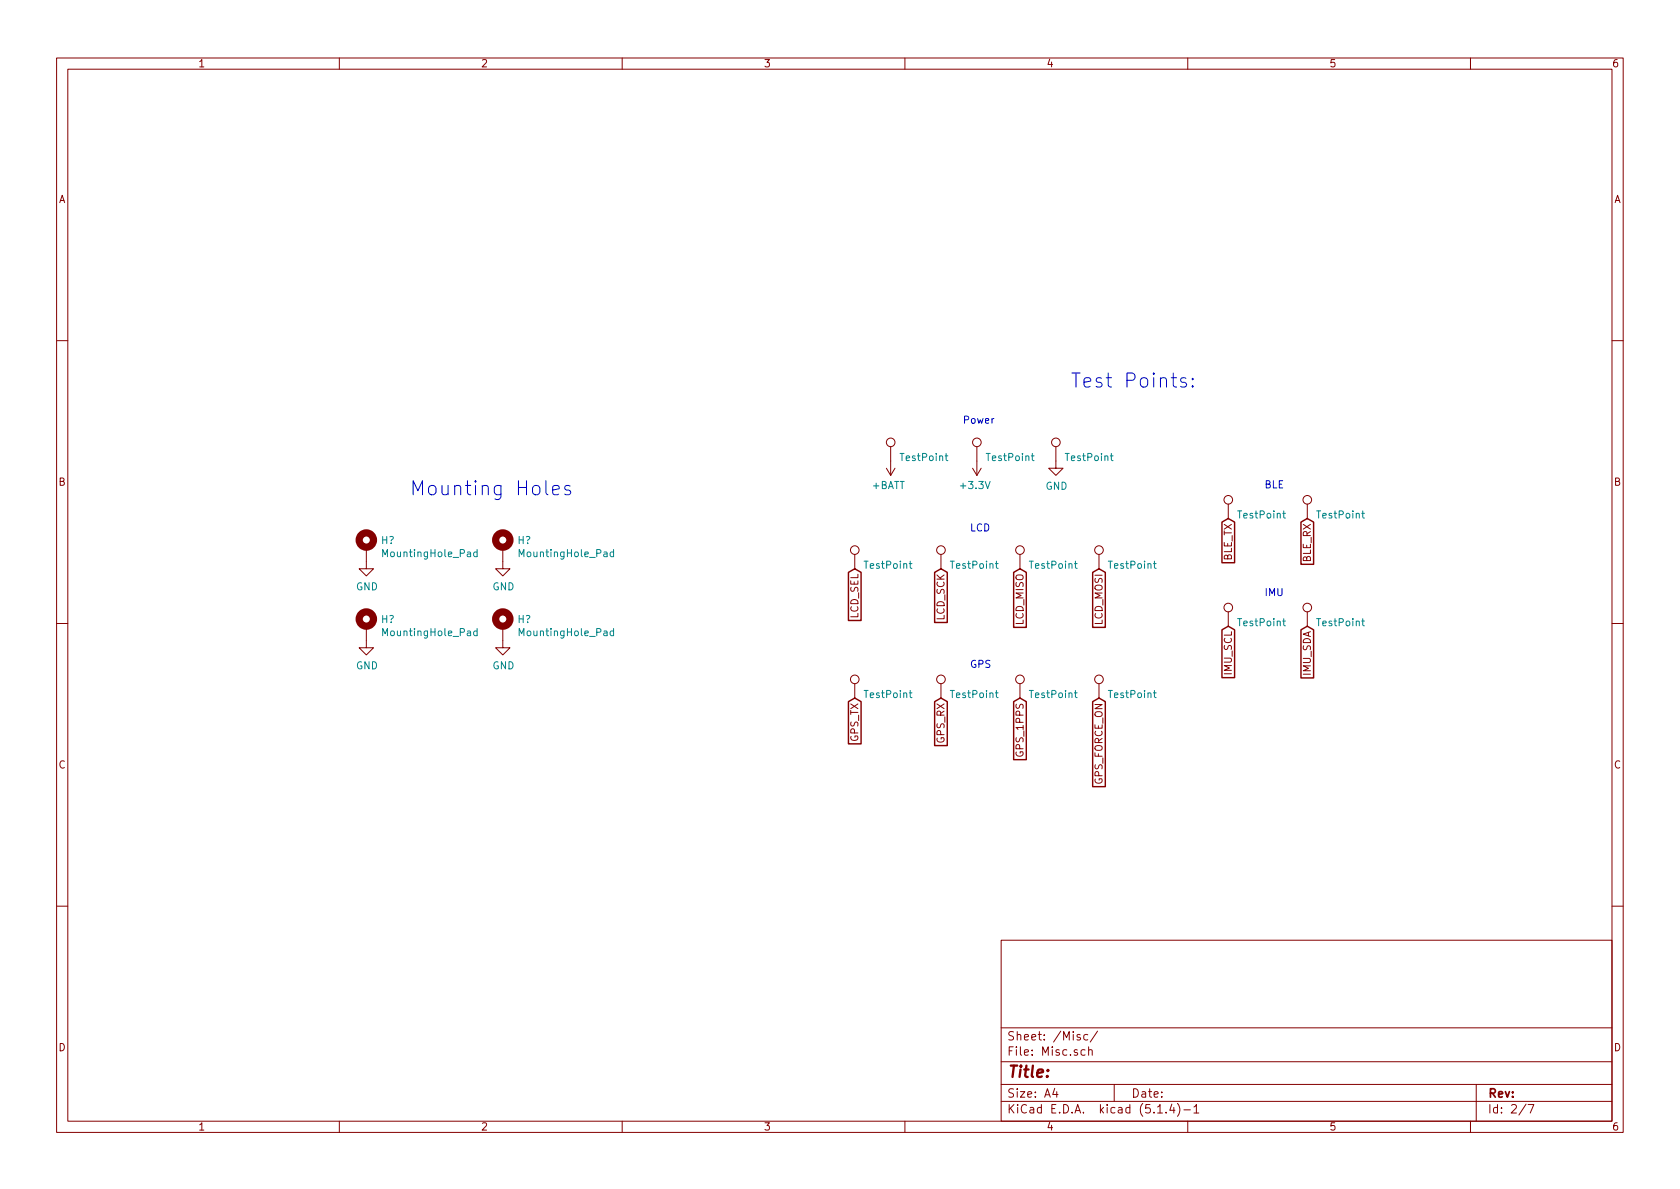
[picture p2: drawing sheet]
<svg xmlns="http://www.w3.org/2000/svg" width="297mm" height="210mm" viewBox="0 0 297 210" stroke-linecap="round" stroke-linejoin="round" font-family="sans-serif">
<g fill="none" stroke="#840000" stroke-width=".18">
<path d="M10 10.3h277v189.9h-277zM12 12.2h273v186.1h-273zM60 10.3v1.9M110 10.3v1.9M160 10.3v1.9M210 10.3v1.9M260 10.3v1.9M10 60.2h2M157.5 79v5.1M172.7 79v5.1M186.7 79v3.8h1.3l-1.3 1.3-1.3-1.3h1.3M285 60.2h2"/>
<path d="M64.8 96.8v3.8h1.2l-1.2 1.2-1.3-1.2h1.3M88.9 96.8v3.8h1.3l-1.3 1.2-1.3-1.2h1.3M151.1 98v2.6M156.7 82.8l.8 1.3M158.2 82.8l-.7 1.3M166.4 98v2.6M172 82.8l.7 1.3M173.5 82.8l-.8 1.3M180.3 98v2.6M194.3 98v2.6M217.2 89.1v2.6M231.1 89.1v2.6"/>
<path d="M10 110.3h2M64.8 110.7v3.8h1.2l-1.2 1.3-1.3-1.3h1.3M88.9 110.7v3.8h1.3l-1.3 1.3-1.3-1.3h1.3M217.2 108.2v2.5M231.1 108.2v2.5M285 110.3h2M151.1 120.9v2.5M166.4 120.9v2.5M180.3 120.9v2.5M194.3 120.9v2.5M10 160.2h2M177 166.3h108v32h-108z"/>
<path d="M285 160.2h2M60 198.3v1.9M110 198.3v1.9M160 198.3v1.9M177 194.8h108M177 191.8h108M177 187.8h108M177 181.8h108M186.5 192.5l-.4 1h1M186.8 193v1M191 183l-.4-.1-.2 .2 .1 .3 .5 .1v.3h-.6M191.8 185.7l-.4-.1-.3 .3 .1 .6 .2 .1 .4-.1"/>
<path d="M192.3 183l-.4-.1-.3 .3 .1 .6 .2 .1 .4-.1M192.5 185.7l.2-.1 .4 .1v.9M192.5 185.1v1.5M194.1 182.3l-1.3 2M197 191.8v3M204.7 196.8h.8M206.2 196.7v.1M207.2 195.2l-.4 1.1h.9M207.5 195.8v1M208.2 195.1a1.71 1.71 0 0 1 0 2.3M209.3 196.3h1.2M210 198.3v1.9"/>
<path d="M211.1 195.8l.4-.5v1.5M211.1 196.8h.9M260 198.3v1.9M261 191.8v6.5M269.8 195.2l-1.2 2M270.2 195.3h1l-.6 1.5"/>
<circle cx="157.5" cy="78.2" r=".76"/>
<circle cx="172.7" cy="78.2" r=".76"/>
<circle cx="186.7" cy="78.2" r=".76"/>
<circle cx="151.1" cy="97.3" r=".76"/>
<circle cx="166.4" cy="97.3" r=".76"/>
<circle cx="180.3" cy="97.3" r=".76"/>
<circle cx="194.3" cy="97.3" r=".76"/>
<circle cx="217.2" cy="88.4" r=".76"/>
<circle cx="231.1" cy="88.4" r=".76"/>
<circle cx="217.2" cy="107.4" r=".76"/>
<circle cx="231.1" cy="107.4" r=".76"/>
<circle cx="151.1" cy="120.1" r=".76"/>
<circle cx="166.4" cy="120.1" r=".76"/>
<circle cx="180.3" cy="120.1" r=".76"/>
<circle cx="194.3" cy="120.1" r=".76"/>
</g>
<g fill="none" stroke="#840000" stroke-width="1.3">
<circle cx="64.8" cy="95.5" r="1.27"/>
<circle cx="88.9" cy="95.5" r="1.27"/>
<circle cx="64.8" cy="109.5" r="1.27"/>
<circle cx="88.9" cy="109.5" r="1.27"/>
</g>
<g fill="none" stroke="#008484" stroke-width=".18">
<path d="M84.4 97.7l-.4-.1-.3 .2 .2 .6h.5M84.4 97.2v1.2M108.5 97.7l-.4-.1-.2 .2 .1 .6h.5M108.5 97.2v1.2M160.8 99.7h.4M160.9 99.2v1.1l.3 .2M167.1 80.6h.5M167.3 80.2v1.1l.3 .2M176 99.7h.5M176.2 99.2v1.1l.3 .2M182.3 80.6h.5M182.5 80.2v1.1l.3 .2"/>
<path d="M190 99.7h.4M190.1 99.2v1.1l.3 .2M196.3 80.6h.5M196.5 80.2v1.1l.3 .2M203.9 99.7h.5M204.1 99.2v1.1l.3 .2M226.8 90.8h.5M227 90.3v1.1l.3 .2M240.8 90.8h.4M240.9 90.3v1.1l.3 .2M84.4 111.6h-.4l-.3 .2 .2 .6h.5M84.4 111.1v1.3"/>
<path d="M108.5 111.6h-.4l-.2 .2 .1 .6h.5M108.5 111.1v1.3M226.8 109.8h.5M227 109.4v1.1l.3 .2M240.8 109.8h.4M240.9 109.4v1.1l.3 .2M160.8 122.5h.4M160.9 122.1v1.1l.3 .2M176 122.5h.5M176.2 122.1v1.1l.3 .2M190 122.5h.4M190.1 122.1v1.1l.3 .2"/>
<path d="M203.9 122.5h.5M204.1 122.1v1.1l.3 .2"/>
</g>
<path d="M216.1 92.3l1.1-.6 1.1 .6v7.2h-2.2zM230 92.3l1.1-.6 1.2 .6v7.5h-2.3zM150 101.2l1.1-.6 1.1 .6v8.5h-2.2zM165.3 101.2l1.1-.6 1.1 .6v8.9h-2.2zM179.2 101.2l1.1-.6 1.2 .6v9.7h-2.3zM193.2 101.2l1.1-.6 1.1 .6v9.7h-2.2zM216.1 111.4l1.1-.7 1.1 .7v8.4h-2.2zM230 111.4l1.1-.7 1.2 .7v8.5h-2.3zM150 124.1l1.1-.7 1.1 .7v7.4h-2.2zM165.3 124.1l1.1-.7 1.1 .7v7.7h-2.2zM179.2 124.1l1.1-.7 1.2 .7v10.2h-2.3zM193.2 124.1l1.1-.7 1.1 .7v15h-2.2z" fill="none" stroke="#840000" stroke-width=".25"/>
<path d="M209.7 66.9l-.6-.1-.2 .1-.2 .3 .2 .3 .8 .2 .1 .3-.1 .3-.3 .1-.7-.1M210.9 68.2l.1 .1-.1 .1-.2-.1 .2-.1v.2M210.9 66.9l.1 .1-.1 .2-.2-.2 .2-.1v.3M97.7 86.7l1.2-.3-.1-.5-.7-.1-.3 .1-.1 .3 .1 1.2 .3 .1 .7-.1M100.8 85.9l-.6-.1-.3 .1-.1 .3 .1 .4 .9 .2 .1 .2-.1 .4-.2 .1-.8-.1" fill="none" stroke="#0000c2" stroke-width=".18"/>
<g font-size="3.5" fill="#0000c2">
<text x="189.2" y="68.6">Test Points:</text>
<text x="72.4" y="87.6">Mounting Holes</text>
</g>
<text font-size="2.8" fill="#840000" x="178" y="190.5">Title:</text>
<g font-size="2.1" fill="#840000">
<text x="178" y="184">Sheet: /Misc/</text>
<text x="178" y="186.7">File: Misc.sch</text>
<text x="178" y="196.9">KiCad E.D.A. kicad (5.1.4)-1</text>
<text x="178" y="194.1">Size: A4</text>
<text x="200" y="194.1">Date:</text>
<text x="263" y="194.1">Rev:</text>
<text x="263" y="196.9">Id: 2/7</text>
</g>
<g font-size="1.8" fill="#840000">
<text x="35" y="11.9">1</text>
<text x="85" y="11.9">2</text>
<text x="135" y="11.9">3</text>
<text x="185" y="11.9">4</text>
<text x="235" y="11.9">5</text>
<text x="285" y="11.9">6</text>
<text x="10.4" y="35.9">A</text>
<text x="285.4" y="35.9">A</text>
<text x="10.4" y="85.9">B</text>
<text x="285.4" y="85.9">B</text>
<text x="217.8" y="99.3" transform="rotate(-90 217.8 99.3)">BLE_TX</text>
<text x="231.8" y="99.5" transform="rotate(-90 231.8 99.5)">BLE_RX</text>
<text x="151.8" y="109.4" transform="rotate(-90 151.8 109.4)">LCD_SEL</text>
<text x="167" y="109.7" transform="rotate(-90 167 109.7)">LCD_SCK</text>
<text x="181" y="110.5" transform="rotate(-90 181 110.5)">LCD_MISO</text>
<text x="194.9" y="110.5" transform="rotate(-90 194.9 110.5)">LCD_MOSI</text>
<text x="217.8" y="119.3" transform="rotate(-90 217.8 119.3)">IMU_SCL</text>
<text x="231.8" y="119.5" transform="rotate(-90 231.8 119.5)">IMU_SDA</text>
<text x="151.8" y="131.2" transform="rotate(-90 151.8 131.2)">GPS_TX</text>
<text x="167" y="131.4" transform="rotate(-90 167 131.4)">GPS_RX</text>
<text x="10.4" y="135.9">C</text>
<text x="181" y="133.5" transform="rotate(-90 181 133.5)">GPS_1PPS</text>
<text x="285.4" y="135.9">C</text>
<text x="194.9" y="138.8" transform="rotate(-90 194.9 138.8)">GPS_FORCE_ON</text>
<text x="10.4" y="185.9">D</text>
<text x="285.4" y="185.9">D</text>
<text x="35" y="199.9">1</text>
<text x="85" y="199.9">2</text>
<text x="135" y="199.9">3</text>
<text x="185" y="199.9">4</text>
<text x="235" y="199.9">5</text>
<text x="285" y="199.9">6</text>
</g>
<g font-size="1.8" fill="#0000c2">
<text x="170.2" y="74.9">Power</text>
<text x="223.5" y="86.4">BLE</text>
<text x="171.4" y="94">LCD</text>
<text x="223.5" y="105.4">IMU</text>
<text x="171.4" y="118.1">GPS</text>
</g>
<g font-size="1.8" fill="#008484">
<text x="159.4" y="81.5">TestPoint</text>
<text x="174.6" y="81.5">TestPoint</text>
<text x="188.6" y="81.5">TestPoint</text>
<text x="154.2" y="86.5">+BATT</text>
<text x="170" y="86.5">+3.3V</text>
<text x="184.9" y="86.6">GND</text>
<text x="219" y="91.7">TestPoint</text>
<text x="233" y="91.7">TestPoint</text>
<text x="67.4" y="96.2">H?</text>
<text x="68" y="98.5">MountingHole_Pad</text>
<text x="91.5" y="96.2">H?</text>
<text x="92.2" y="98.5">MountingHole_Pad</text>
<text x="153" y="100.6">TestPoint</text>
<text x="168.2" y="100.6">TestPoint</text>
<text x="182.2" y="100.6">TestPoint</text>
<text x="196.2" y="100.6">TestPoint</text>
<text x="62.9" y="104.4">GND</text>
<text x="87.1" y="104.4">GND</text>
<text x="67.4" y="110.2">H?</text>
<text x="68" y="112.5">MountingHole_Pad</text>
<text x="91.5" y="110.2">H?</text>
<text x="92.2" y="112.5">MountingHole_Pad</text>
<text x="219" y="110.7">TestPoint</text>
<text x="233" y="110.7">TestPoint</text>
<text x="62.9" y="118.4">GND</text>
<text x="87.1" y="118.4">GND</text>
<text x="153" y="123.4">TestPoint</text>
<text x="168.2" y="123.4">TestPoint</text>
<text x="182.2" y="123.4">TestPoint</text>
<text x="196.2" y="123.4">TestPoint</text>
</g>
</svg>
